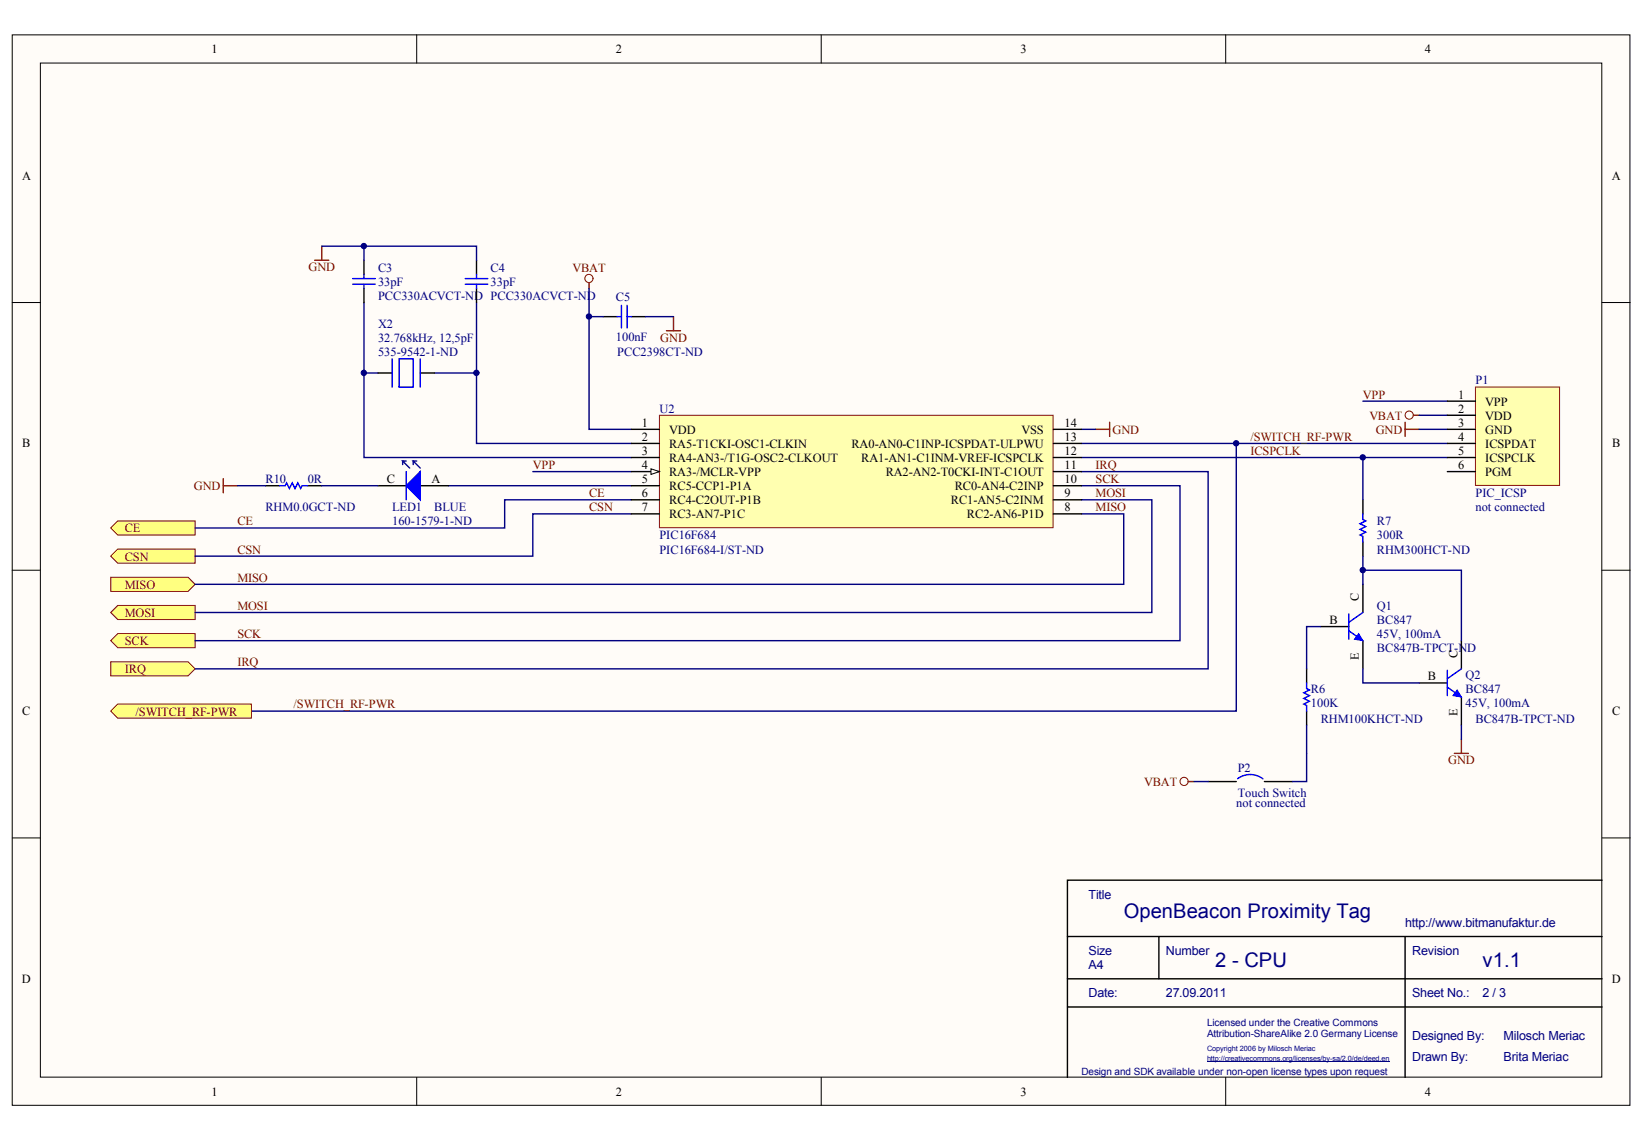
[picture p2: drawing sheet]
<svg xmlns="http://www.w3.org/2000/svg" width="290mm" height="201mm" viewBox="0 0 290 201" stroke-linecap="round" stroke-linejoin="round" font-family="sans-serif">
<g fill="#fffcf8" stroke="#000" stroke-width=".18">
<path d="M2.2 6.1h284.8v188.5h-284.8z"/>
<path d="M7.1 11.1h274.9v178.6h-274.9z"/>
</g>
<path d="M73.4 6.1v5M144.6 6.1v5M215.8 6.1v5M2.2 53.3h4.9M282.1 53.3h4.9M2.2 100.4h4.9M282.1 100.4h4.9M2.2 147.5h4.9M282.1 147.5h4.9M73.4 189.7v5M144.6 189.7v5M215.8 189.7v5" fill="none" stroke="#000" stroke-width=".18"/>
<path d="M103.7 50.8v24.8h7.4M190.4 78.1h64.4M190.4 75.6h2.5M249.9 73.1h4.9M249.9 75.6h4.9M190.4 80.6h64.4" fill="none" stroke="#000080" stroke-width=".25"/>
<g fill="none" stroke="#800000" stroke-width=".18">
<circle cx="103.7" cy="49" r=".72"/>
<circle cx="248.1" cy="73.1" r=".72"/>
</g>
<path d="M103.7 49.8v1M192.9 75.6h2.5M195.4 74.4v2.4M247.4 74.4v2.4M247.4 75.6h2.5M248.9 73.1h1" fill="none" stroke="#800000" stroke-width=".25"/>
<g fill="#ffff80" stroke="#800000" stroke-width=".18">
<path d="M20.7 106.6h13.7v2.5h-13.7l-1.2-1.3z" fill-rule="evenodd"/>
<path d="M19.5 101.6h13.6l1.3 1.3-1.3 1.2h-13.6z" fill-rule="evenodd"/>
<path d="M19.5 116.5h13.6l1.3 1.3-1.3 1.2h-13.6z" fill-rule="evenodd"/>
<path d="M20.7 111.6h13.7v2.5h-13.7l-1.2-1.3z" fill-rule="evenodd"/>
<path d="M20.7 91.7h13.7v2.5h-13.7l-1.2-1.2z" fill-rule="evenodd"/>
<path d="M20.7 96.7h13.7v2.5h-13.7l-1.2-1.3z" fill-rule="evenodd"/>
</g>
<path d="M106.2 55.8h2.5M111.1 55.8h2.5" fill="none" stroke="#000" stroke-width=".25"/>
<path d="M108.7 55.8h.7M109.4 53.8v3.9M110.4 53.8v3.9M110.4 55.8h.7" fill="none" stroke="#00f" stroke-width=".25"/>
<path d="M117.3 58.2h2.5M118.6 55.8v2.4" fill="none" stroke="#800000" stroke-width=".25"/>
<path d="M240 70.6h14.8" fill="none" stroke="#000080" stroke-width=".25"/>
<path d="M259.8 68.2h14.8v17.3h-14.8z" fill="#ffffb0" stroke="#800000" stroke-width=".18"/>
<path d="M254.8 70.6h5M254.8 73.1h5M254.8 75.6h5M254.8 78.1h5M66.6 85.5h4.9M74 85.5h4.9M254.8 80.6h5M254.8 83h5" fill="none" stroke="#000" stroke-width=".25"/>
<path d="M64.1 53.3v27.3h47M83.9 53.3v24.8h27.2M78.9 85.5h32.2M93.8 83h17.3M111.1 88h-22.2v5h-54.5M111.1 90.5h-17.3v7.4h-59.4M190.4 85.5h17.4v27.3h-173.4M190.4 88h12.4v19.8h-168.4M190.4 90.5h7.4v12.4h-163.4M190.4 83h22.3v34.8h-178.3" fill="none" stroke="#000080" stroke-width=".25"/>
<path d="M74 83v5l-2.5-2.5z" fill="#00f" stroke="#00f" stroke-width=".25"/>
<path d="M71.5 83v5" fill="none" stroke="#00f" stroke-width=".25"/>
<path d="M70.9 81.2v.6M71.5 81.2h-.6l1.2 1.2M72.8 81.2v.6M73.4 81.2h-.6l1.2 1.2" fill="none" stroke="#0000bf" stroke-width=".25"/>
<path d="M39.3 84.3v2.5M39.3 85.5h2.5" fill="none" stroke="#800000" stroke-width=".25"/>
<path d="M116.1 73.1h69.3v19.8h-69.3z" fill="#ffffb0" stroke="#800000" stroke-width=".18"/>
<path d="M111.1 75.6h5M111.1 78.1h5M111.1 80.6h5M111.1 83h5" fill="none" stroke="#000" stroke-width=".25"/>
<path d="M114.6 82.5l1.5 .5-1.5 .5z" fill="#fffcf8" stroke="#000" stroke-width=".18"/>
<g fill="none" stroke="#000" stroke-width=".25">
<path d="M64.1 45.8v2.5M64.1 50.8v2.5M83.9 45.8v2.5M83.9 50.8v2.5M66.6 65.7h2.4M74 65.7h2.5M185.5 78.1h4.9M185.5 75.6h4.9M111.1 85.5h5M111.1 88h5M111.1 90.5h5M185.5 85.5h4.9"/>
<path d="M185.5 88h4.9M185.5 90.5h4.9M185.5 83h4.9M185.5 80.6h4.9M240 88v2.5M240 95.4v2.5M230.1 117.8v2.5M232.5 110.3h5M240 102.9v4.9M240 112.8v5M257.3 112.8v5M212.7 137.6h5"/>
<path d="M222.6 137.6h5M230.1 125.2v2.5M249.9 120.3h4.9M257.3 122.7v5"/>
</g>
<g fill="none" stroke="#00f" stroke-width=".25">
<path d="M62.1 50h4M62.1 49.1h4M64.1 48.3v.8M64.1 50v.8M81.9 50h4M81.9 49.1h4M83.9 48.3v.8M83.9 50v.8M69 63.2v5M70.3 63.2h2.5v5h-2.5zM74 63.2v5M240 90.5v1l.5 .2-1 .5 1 .5-1 .5 1 .5-1 .5 .5 .3v.9"/>
<path d="M237.5 111.1l2.5 1.7M237.5 108.1v4.5M240 107.8l-2.5 1.8M254.8 118v4.5M257.3 117.8l-2.5 1.7M217.9 137.1a3.7 3.7 0 0 1 4.5 0M230.1 120.3v.9l.4 .3-.9 .5 .9 .5-.9 .5 .9 .5-.9 .5 .5 .2v1M254.8 121l2.5 1.7"/>
</g>
<g fill="#00f" stroke="#00f" stroke-width=".18">
<path d="M239.2 111.6l.8 1.2-1.5-.2z"/>
<path d="M256.6 121.5l.7 1.2-1.5-.2z"/>
</g>
<circle cx="208.5" cy="137.6" r=".72" fill="none" stroke="#800000" stroke-width=".18"/>
<path d="M55.4 45.8h2.5M56.7 43.4v2.4M209.2 137.6h1M256.1 132.7h2.4M257.3 130.2v2.5" fill="none" stroke="#800000" stroke-width=".25"/>
<g fill="none" stroke="#000080" stroke-width=".25">
<path d="M56.7 43.4h27.2v2.4M64.1 43.4v2.4M103.7 55.8h2.5M113.6 55.8h5M64.1 65.7h2.5M76.5 65.7h7.4M217.7 78.1v47.1h-173.4M240 97.9v5M232.5 110.3h-2.4v7.5M240 100.4h17.3v12.4M240 117.8v2.5h9.9M210.2 137.6h2.5"/>
<path d="M230.1 127.7v9.9h-2.5M257.3 127.7v2.5"/>
</g>
<path d="M20.7 124h23.6v2.5h-23.6l-1.2-1.3z" fill-rule="evenodd" fill="#ffff80" stroke="#800000" stroke-width=".18"/>
<path d="M41.8 85.5h4.9M56.7 85.5h9.9M240 80.6v7.4" fill="none" stroke="#000080" stroke-width=".25"/>
<path d="M46.7 85.5h2.5M54.2 85.5h2.5M282.1 155h-94.2v34.7M187.9 164.9h94.2M187.9 177.3h94.2M187.9 172.3h94.2M204 164.9v7.4M247.4 164.9v24.8" fill="none" stroke="#000" stroke-width=".25"/>
<path d="M49.2 85.5h1l.3-.5 .5 1 .4-1 .5 1 .5-1 .5 1 .3-.5h1" fill="none" stroke="#00f" stroke-width=".25"/>
<path d="M212.5 187h32.1" fill="none" stroke="#000080" stroke-width=".18"/>
<g fill="#000080" stroke="#000080" stroke-width=".18">
<circle cx="64.1" cy="65.7" r=".47"/>
<circle cx="64.1" cy="43.3" r=".47"/>
<circle cx="83.9" cy="65.7" r=".47"/>
<circle cx="103.7" cy="55.7" r=".47"/>
<circle cx="217.6" cy="78.1" r=".47"/>
<circle cx="239.9" cy="100.4" r=".47"/>
<circle cx="239.9" cy="80.5" r=".47"/>
</g>
<g font-size="3.5" fill="#000080">
<text x="197.8" y="161.7">OpenBeacon Proximity Tag</text>
<text x="214" y="170.3">2 - CPU</text>
<text x="261" y="170.3">v1.1</text>
</g>
<g font-size="2.2">
<text x="37.2" y="9.4">1</text>
<text x="108.4" y="9.4">2</text>
<text x="179.7" y="9.4">3</text>
<text x="250.9" y="9.4">4</text>
<text x="3.9" y="31.7">A</text>
<text x="283.8" y="31.7">A</text>
<text x="256.7" y="70.2">1</text>
<text x="261.5" y="71.4">VPP</text>
<text x="113" y="75.1">1</text>
<text x="113" y="77.6">2</text>
<text x="117.8" y="76.4">VDD</text>
<text x="179.8" y="76.4">VSS</text>
<text x="187.4" y="77.6">13</text>
<text x="187.4" y="75.1">14</text>
<text x="256.7" y="72.7">2</text>
<text x="256.7" y="75.1">3</text>
<text x="256.7" y="77.6">4</text>
<text x="261.5" y="73.9">VDD</text>
<text x="261.5" y="76.4">GND</text>
<text x="3.9" y="78.8">B</text>
<text x="113" y="80.1">3</text>
<text x="113" y="82.6">4</text>
<text x="117.8" y="78.9">RA5-T1CKI-OSC1-CLKIN</text>
<text x="117.8" y="81.3">RA4-AN3-/T1G-OSC2-CLKOUT</text>
<text x="117.8" y="83.8">RA3-/MCLR-VPP</text>
<text x="149.9" y="78.9">RA0-AN0-C1INP-ICSPDAT-ULPWU</text>
<text x="151.7" y="81.3">RA1-AN1-C1INM-VREF-ICSPCLK</text>
<text x="156" y="83.8">RA2-AN2-T0CKI-INT-C1OUT</text>
<text x="187.4" y="82.6">11</text>
<text x="187.4" y="80.1">12</text>
<text x="256.7" y="80.1">5</text>
<text x="256.7" y="82.6">6</text>
<text x="261.5" y="78.9">ICSPDAT</text>
<text x="261.5" y="81.3">ICSPCLK</text>
<text x="261.5" y="83.8">PGM</text>
<text x="283.8" y="78.8">B</text>
<text x="68.1" y="85.1">C</text>
<text x="76" y="85.1">A</text>
<text x="113" y="85.1">5</text>
<text x="113" y="87.5">6</text>
<text x="117.8" y="86.3">RC5-CCP1-P1A</text>
<text x="117.8" y="88.8">RC4-C2OUT-P1B</text>
<text x="167.4" y="88.8">RC1-AN5-C2INM</text>
<text x="168.1" y="86.3">RC0-AN4-C2INP</text>
<text x="187.4" y="87.5">9</text>
<text x="187.4" y="85.1">10</text>
<text x="113" y="90">7</text>
<text x="117.8" y="91.3">RC3-AN7-P1C</text>
<text x="170.3" y="91.3">RC2-AN6-P1D</text>
<text x="187.4" y="90">8</text>
<text x="239.3" y="105.9" transform="rotate(-90 239.3 105.9)">C</text>
<text x="234.1" y="109.9">B</text>
<text x="239.3" y="116.1" transform="rotate(-90 239.3 116.1)">E</text>
<text x="251.4" y="119.8">B</text>
<text x="256.6" y="115.8" transform="rotate(-90 256.6 115.8)">C</text>
<text x="3.9" y="125.9">C</text>
<text x="283.8" y="125.9">C</text>
<text x="256.6" y="126.1" transform="rotate(-90 256.6 126.1)">E</text>
<text x="3.9" y="173.1">D</text>
<text x="283.8" y="173.1">D</text>
<text x="37.2" y="192.9">1</text>
<text x="108.4" y="192.9">2</text>
<text x="179.7" y="192.9">3</text>
<text x="250.9" y="192.9">4</text>
</g>
<g font-size="2.2" fill="#800000">
<text x="54.3" y="47.8">GND</text>
<text x="100.8" y="47.9">VBAT</text>
<text x="116.3" y="60.2">GND</text>
<text x="240" y="70.2">VPP</text>
<text x="195.9" y="76.4">GND</text>
<text x="220.1" y="77.6">/SWITCH_RF-PWR</text>
<text x="241.1" y="73.9">VBAT</text>
<text x="242.2" y="76.4">GND</text>
<text x="93.8" y="82.6">VPP</text>
<text x="192.9" y="82.6">IRQ</text>
<text x="220.1" y="80.1">ICSPCLK</text>
<text x="34.1" y="86.3">GND</text>
<text x="103.7" y="87.5">CE</text>
<text x="192.9" y="85.1">SCK</text>
<text x="192.9" y="87.5">MOSI</text>
<text x="22" y="93.7">CE</text>
<text x="41.8" y="92.5">CE</text>
<text x="103.7" y="90">CSN</text>
<text x="192.9" y="90">MISO</text>
<text x="22" y="98.7">CSN</text>
<text x="41.8" y="97.5">CSN</text>
<text x="22" y="103.7">MISO</text>
<text x="41.8" y="107.4">MOSI</text>
<text x="41.8" y="102.4">MISO</text>
<text x="22" y="108.6">MOSI</text>
<text x="22" y="113.6">SCK</text>
<text x="41.8" y="112.3">SCK</text>
<text x="22" y="118.6">IRQ</text>
<text x="41.8" y="117.3">IRQ</text>
<text x="23.9" y="126">/SWITCH_RF-PWR</text>
<text x="51.7" y="124.8">/SWITCH_RF-PWR</text>
<text x="255" y="134.6">GND</text>
<text x="201.5" y="138.4">VBAT</text>
</g>
<g font-size="2.2" fill="#000080">
<text x="66.6" y="47.9">C3</text>
<text x="86.4" y="47.9">C4</text>
<text x="66.6" y="50.3">33pF</text>
<text x="66.6" y="52.8">PCC330ACVCT-ND PCC330ACVCT-ND</text>
<text x="86.4" y="50.3">33pF</text>
<text x="108.4" y="53.1">C5</text>
<text x="66.6" y="57.8">X2</text>
<text x="66.6" y="60.3">32.768kHz, 12,5pF</text>
<text x="66.6" y="62.7">535-9542-1-ND</text>
<text x="108.4" y="60">100nF</text>
<text x="108.7" y="62.7">PCC2398CT-ND</text>
<text x="259.8" y="67.7">P1</text>
<text x="116.1" y="72.7">U2</text>
<text x="46.7" y="85.1">R10</text>
<text x="54.2" y="85.1">0R</text>
<text x="259.8" y="87.5">PIC_ICSP</text>
<text x="46.7" y="90">RHM0.0GCT-ND</text>
<text x="69" y="92.5">160-1579-1-ND</text>
<text x="69" y="90">LED1</text>
<text x="76.5" y="90">BLUE</text>
<text x="116.1" y="95">PIC16F684</text>
<text x="242.4" y="95">300R</text>
<text x="242.4" y="92.5">R7</text>
<text x="259.8" y="90">not connected</text>
<text x="116.1" y="97.5">PIC16F684-I/ST-ND</text>
<text x="242.4" y="97.5">RHM300HCT-ND</text>
<text x="242.4" y="107.4">Q1</text>
<text x="242.4" y="112.3">45V, 100mA</text>
<text x="242.4" y="109.9">BC847</text>
<text x="242.4" y="114.8">BC847B-TPCT-ND</text>
<text x="258" y="119.5">Q2</text>
<text x="230.8" y="124.5">100K</text>
<text x="230.8" y="122">R6</text>
<text x="258" y="124.5">45V, 100mA</text>
<text x="258" y="122">BC847</text>
<text x="232.5" y="127.2">RHM100KHCT-ND</text>
<text x="259.8" y="127.2">BC847B-TPCT-ND</text>
<text x="217.9" y="135.9">P2</text>
<text x="217.7" y="142.1">not connected</text>
<text x="217.9" y="140.4">Touch Switch</text>
<text x="191.7" y="158.2">Title</text>
<text x="247.4" y="163.2">http://www.bitmanufaktur.de</text>
<text x="191.7" y="168.2">Size</text>
<text x="191.7" y="170.6">A4</text>
<text x="205.3" y="168.2">Number</text>
<text x="248.6" y="168.2">Revision</text>
<text x="191.7" y="175.6">Date:</text>
<text x="205.3" y="175.6">27.09.2011</text>
<text x="248.6" y="175.6">Sheet No.:</text>
<text x="261" y="175.6">2 / 3</text>
<text x="248.6" y="183.1">Designed By:</text>
<text x="264.7" y="183.1">Milosch Meriac</text>
<text x="248.6" y="186.8">Drawn By:</text>
<text x="264.7" y="186.8">Brita Meriac</text>
</g>
<g font-size="1.8" fill="#000080">
<text x="212.5" y="180.7">Licensed under the Creative Commons</text>
<text x="212.5" y="182.7">Attribution-ShareAlike 2.0 Germany License</text>
<text x="190.4" y="189.3">Design and SDK available under non-open license types upon request</text>
</g>
<g font-size="1.3" fill="#000080">
<text x="212.5" y="185">Copyright 2006 by Milosch Meriac</text>
<text x="212.5" y="186.9">http://creativecommons.org/licenses/by-sa/2.0/de/deed.en</text>
</g>
</svg>
